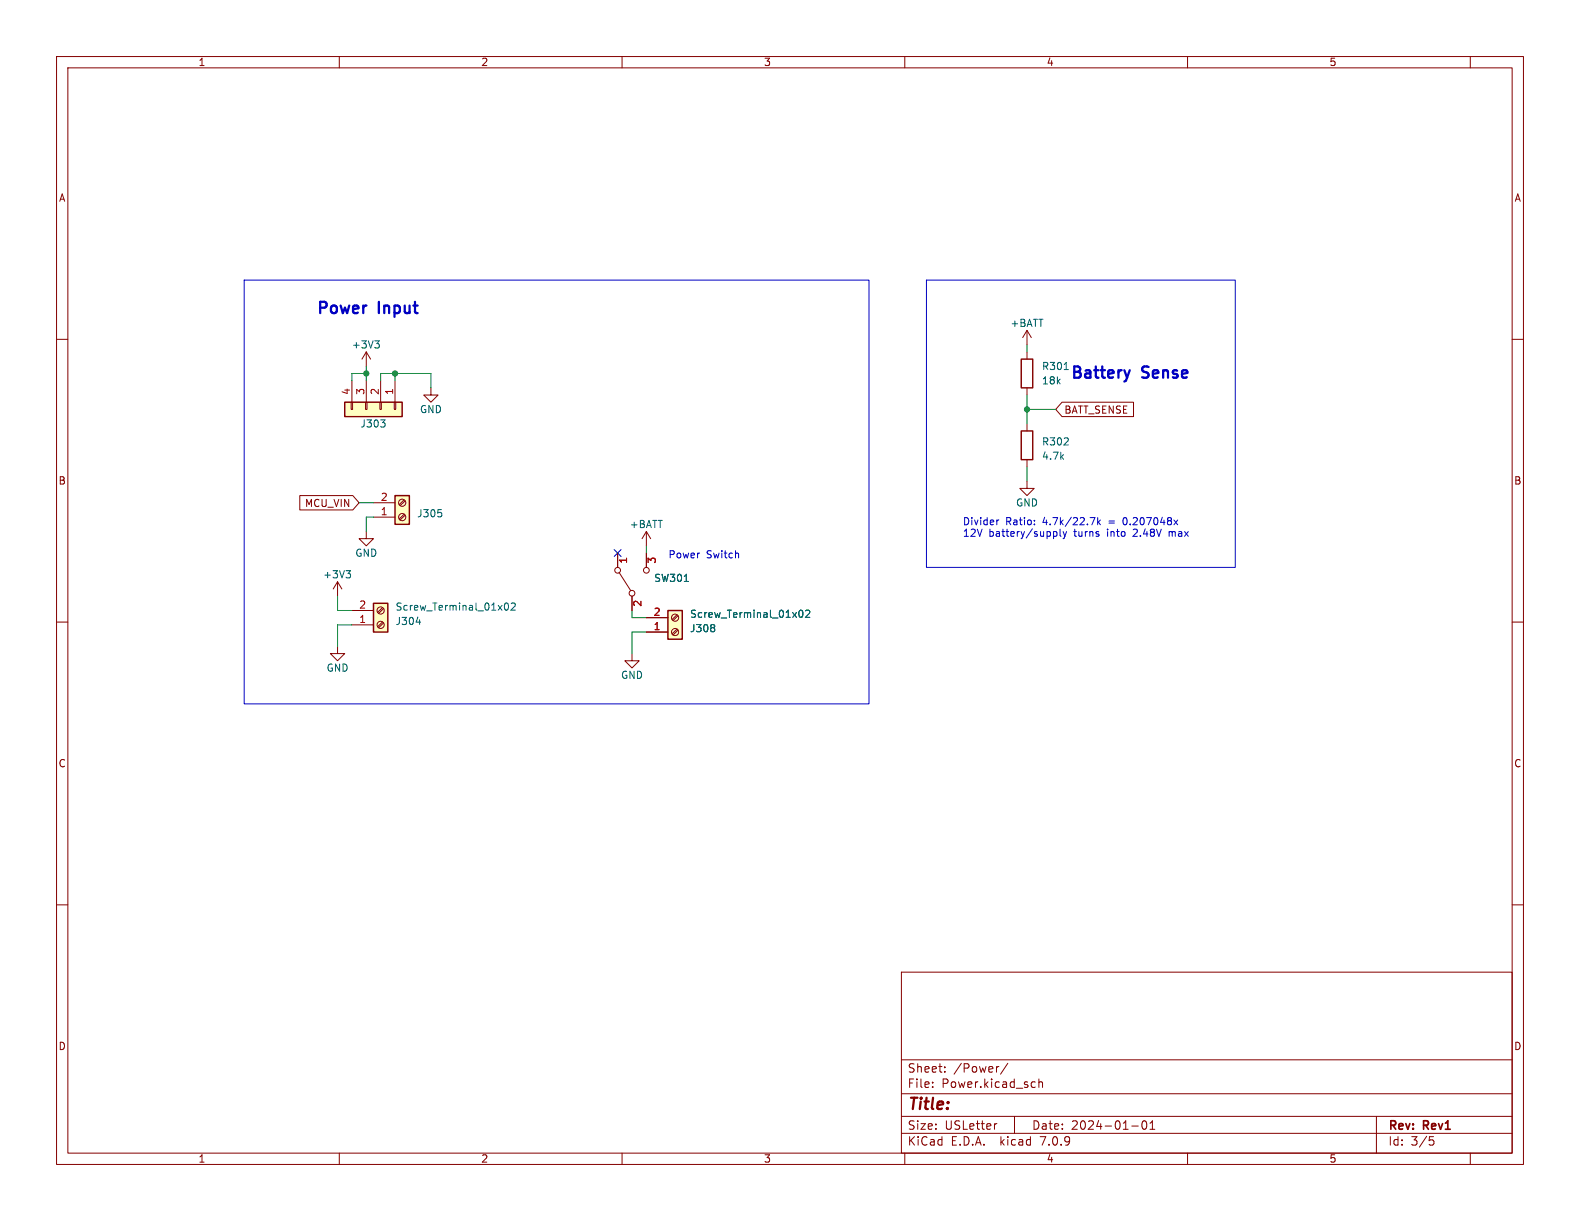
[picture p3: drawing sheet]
<svg xmlns="http://www.w3.org/2000/svg" width="279mm" height="216mm" viewBox="0 0 279 216" stroke-linecap="round" stroke-linejoin="round" font-family="sans-serif">
<g fill="none" stroke="#840000" stroke-width=".18">
<path d="M10 10h259.4v195.9h-259.4zM12 12h255.4v191.9h-255.4zM60 10v2M110 10v2M160 10v2M210 10v2M260 10v2M10 60h2M181.6 58.4v2.6M181.6 58.4l-.8 1.3M181.6 58.4l.8 1.3M267.4 60h2"/>
<path d="M62.1 71.1h.3v1.3h-.3zM62.2 67.3v3.8M64.6 71.1h.3v1.3h-.3zM64.8 62.2v2.6M64.8 67.3v3.8M64.8 62.2l-.8 1.3M64.8 62.2l.7 1.3M67.2 71.1h.2v1.3h-.2zM67.3 67.3v3.8M69.7 71.1h.3v1.3h-.3zM69.8 67.3v3.8M76.2 68.6v1.3h1.3l-1.3 1.2-1.3-1.2h1.3"/>
<path d="M181.6 62.2v1.3M181.6 68.6v1.3M181.6 74.9v1.3M187.8 71.1h12.6v2.6h-12.6l-1.1-1.3zM53 87.6h9.4l1.1 1.3-1.1 1.3h-9.4zM64.8 94v1.3h1.2l-1.2 1.2-1.3-1.2h1.3M66 91.4h3.8M66 88.9h3.8M71.5 88.4l-.9 .8M71.5 90.9l-.9 .9M71.6 88.6l-.8 .8M71.6 91.1l-.8 .8"/>
<path d="M109.2 97.8v2.5M114.3 94l-.8 1.3M114.3 94v2.5M114.3 97.8v2.5M114.3 94l.8 1.3M181.6 85.1v1.3h1.3l-1.3 1.2-1.3-1.2h1.3M181.6 81.3v1.3M10 110h2M59.7 114.3v1.3h1.3l-1.3 1.2-1.3-1.2h1.3M59.7 102.9l-.8 1.2M59.7 102.9v2.5M59.7 102.9l.8 1.2"/>
<path d="M62.2 110.5h3.8M62.2 108h3.8M67.6 107.4l-.8 .9M67.6 110l-.8 .8M67.8 107.6l-.8 .9M67.8 110.2l-.8 .8M109.5 101.2l2 3.2M111.8 115.6v1.2h1.2l-1.2 1.3-1.3-1.3h1.3M111.8 105.4v2.6M114.3 111.8h3.8M114.3 109.2h3.8M119.7 108.7l-.9 .9"/>
<path d="M119.7 111.3l-.9 .8M119.9 108.9l-.9 .8M119.9 111.4l-.9 .9M267.4 110h2M10 160h2M267.4 160h2M159.4 171.9h108v32h-108zM159.4 197.4h108M159.4 193.4h108M159.4 187.4h108M164.9 192.1v.2M164.9 191.4v.1"/>
<path d="M167.1 189.4v.2M167.1 188.7v.1M176.3 198.7l-.3 .1M176.6 188.6l-.2 .1M178.2 188l-1.3 1.9M179.4 197.4v3M182.6 191.3l.5 .1M183.1 192.2l-.5 .1M183.7 191.4l.2-.1 .4 .1 .1 .9M183.7 190.8v1.5M200.1 199.1h1.2M202.1 198.3l.2-.1a.81 .81 0 0 1 .6 .6 .81 .81 0 0 1-.3 .8l-.2 .1a.81 .81 0 0 1-.3-1.4z"/>
<path d="M203.4 199.7h.8M203.4 198.6l.4-.4v1.5M243.4 197.4v6.5M60 203.9v2M110 203.9v2M159.4 200.4h108M160 203.9v2M210 203.9v2M252.8 201h.7M252.9 201.6h.4l.3 .2-.2 .6-.5 .1M260 203.9v2"/>
<circle cx="71.1" cy="88.9" r=".63"/>
<circle cx="71.1" cy="91.4" r=".63"/>
<circle cx="67.3" cy="107.9" r=".63"/>
<circle cx="67.3" cy="110.5" r=".63"/>
<circle cx="109.2" cy="100.8" r=".51"/>
<circle cx="111.8" cy="104.9" r=".51"/>
<circle cx="114.3" cy="100.8" r=".51"/>
<circle cx="119.4" cy="111.8" r=".63"/>
<circle cx="119.4" cy="109.2" r=".63"/>
</g>
<path d="M61 71.1h10.1v2.6h-10.1zM180.6 63.5h2v5.1h-2zM180.6 76.2h2v5.1h-2zM69.8 87.6h2.6v5.1h-2.6zM66 106.7h2.6v5.1h-2.6zM118.1 108h2.5v5h-2.5z" fill="none" stroke="#840000" stroke-width=".25"/>
<g fill="none" stroke="#006464" stroke-width=".18">
<path d="M66.3 60.3h.8l-.5 .5M66.8 60.8l.3 .2v.3l-.3 .2M67.3 74.2h.8l-.4 .5M68 74.8l.1 .2-.1 .4M188.2 65.3h.7M77.5 90.1h.6M78 90.7l.1 .1-.1 .5M61.2 100.9h.8l-.4 .5M61.7 101.4l.3 .2v.3l-.3 .3M73.6 110h.8M89.3 106.7l.2-.1a.68 .68 0 0 1 .4 .7 .68 .68 0 0 1-.4 .6l-.2-.1-.1-.4zM90.4 106.7l.5-.1 .2 .4-.8 .9h.8"/>
<path d="M121 102.8h.7M126.3 110.5l.1 .2-.1 .2M126.3 111l.1 .2-.1 .4M141.4 108l.2-.1a.68 .68 0 0 1 .4 .6 .68 .68 0 0 1-.4 .7l-.2-.2-.1-.3zM142.5 108l.5-.1 .2 .4-.8 .9h.8"/>
</g>
<g fill="#ffffc2" stroke="#ffffc2" stroke-width=".18">
<path d="M61 71.1h10.1v2.6h-10.1z"/>
<path d="M66 106.7h2.6v5.1h-2.6z"/>
<path d="M118.1 108h2.5v5h-2.5z"/>
<path d="M69.8 87.6h2.6v5.1h-2.6z"/>
</g>
<g fill="none" stroke="#0000c2" stroke-width=".18">
<path d="M43.2 49.5h110.5v75h-110.5zM163.8 49.5h54.6v50.8h-54.6zM176.6 91.9l-.3 .3M182.9 92.7v.1M182.9 92v.1M186.4 94h.3l.2 .2v.5l-.5 .1M187.5 93.6v1.1l.1 .1M188 94l.3 .8M188.3 94.8l-.3 .5M188.6 94l-.3 .8M192.8 91.5h.8l-.5 1.3M194.1 91.5v1.3"/>
<path d="M194.2 92.3l.4 .5M194.6 91.9l-.5 .5M206.7 94v.8M206.9 94l-.2 .1M207.6 91.9l.7 .9M208.3 91.9l-.7 .9"/>
</g>
<path d="M199.8 65.5l-.5 1.3" fill="none" stroke="#0000c2" stroke-width=".4"/>
<g fill="none" stroke="#009600" stroke-width=".18">
<path d="M64.8 66h-2.6v1.3M64.8 64.8v2.5M67.3 67.3v-1.3h8.9v2.6M69.8 66v1.3M181.6 61v1.2M181.6 69.9v5M181.6 72.4h5.1M63.5 88.9h2.5M66 91.4h-1.2v2.6M114.3 96.5v1.3M181.6 82.6v2.5M59.7 105.4v2.6h2.5"/>
<path d="M62.2 110.5h-2.5v3.8M111.8 108v1.2h2.5M114.3 111.8h-2.5v3.8"/>
</g>
<path d="M108.6 97.2l1.2 1.2M109.8 97.2l-1.2 1.2" fill="none" stroke="#000084" stroke-width=".18"/>
<g fill="#009600" stroke="#009600" stroke-width=".18">
<circle cx="181.6" cy="72.4" r=".46"/>
<circle cx="69.8" cy="66" r=".46"/>
<circle cx="64.8" cy="66" r=".46"/>
</g>
<g font-size="2.8" fill="#0000c2">
<text x="55.9" y="55.6">Power</text>
<text x="67.1" y="55.6">Input</text>
<text x="189.2" y="67.1">Battery</text>
<text x="202.1" y="67.1">Sense</text>
</g>
<text font-size="2.8" fill="#840000" x="160.4" y="196.8">Title:</text>
<g font-size="2.1" fill="#840000">
<text x="160.4" y="189.9">Sheet:</text>
<text x="168.6" y="189.9">/Power/</text>
<text x="160.4" y="192.6">File:</text>
<text x="166.5" y="192.6">Power.kicad_sch</text>
<text x="160.4" y="202.8">KiCad</text>
<text x="160.4" y="200">Size:</text>
<text x="167.1" y="200">USLetter</text>
<text x="168.1" y="202.8">E.D.A.</text>
<text x="177" y="202.8">kicad</text>
<text x="182.4" y="200">Date:</text>
<text x="184.2" y="202.8">7.0.9</text>
<text x="189.4" y="200">2024-01-01</text>
<text x="245.4" y="200.2">Rev:</text>
<text x="245.4" y="202.8">Id:</text>
<text x="249.5" y="202.8">3/5</text>
<text x="251.8" y="200.2">Rev1</text>
</g>
<g font-size="1.8" fill="#840000">
<text x="35" y="11.9">1</text>
<text x="85" y="11.9">2</text>
<text x="135" y="11.9">3</text>
<text x="185" y="11.9">4</text>
<text x="235" y="11.9">5</text>
<text x="10.3" y="35.9">A</text>
<text x="267.7" y="35.9">A</text>
<text x="188.1" y="73.3">BATT_SENSE</text>
<text x="10.3" y="85.9">B</text>
<text x="53.8" y="89.9">MCU_VIN</text>
<text x="267.7" y="85.9">B</text>
<text x="10.3" y="135.9">C</text>
<text x="267.7" y="135.9">C</text>
<text x="10.3" y="185.9">D</text>
<text x="267.7" y="185.9">D</text>
<text x="35" y="205.8">1</text>
<text x="85" y="205.8">2</text>
<text x="135" y="205.8">3</text>
<text x="185" y="205.8">4</text>
<text x="235" y="205.8">5</text>
</g>
<g font-size="1.8" fill="#006464">
<text x="178.6" y="58">+BATT</text>
<text x="62.1" y="61.8">+3V3</text>
<text x="184.2" y="65.6">R301</text>
<text x="184.2" y="68.2">18k</text>
<text x="63.6" y="75.8">J303</text>
<text x="74.2" y="73.3">GND</text>
<text x="184.2" y="79">R302</text>
<text x="184.2" y="81.5">4.7k</text>
<text x="179.6" y="89.8">GND</text>
<text x="73.7" y="91.7">J305</text>
<text x="111.3" y="93.6">+BATT</text>
<text x="62.7" y="98.7">GND</text>
<text x="57" y="102.5">+3V3</text>
<text x="115.6" y="103.1">SW301</text>
<text x="69.9" y="110.7">J304</text>
<text x="69.9" y="108.2">Screw_Terminal_01x02</text>
<text x="121.9" y="112">J308</text>
<text x="121.9" y="109.4">Screw_Terminal_01x02</text>
<text x="57.7" y="119">GND</text>
<text x="109.7" y="120.2">GND</text>
</g>
<g font-size="1.8" fill="#a90000">
<text x="62" y="69.9" transform="rotate(-90 62 69.9)">4</text>
<text x="64.5" y="69.9" transform="rotate(-90 64.5 69.9)">3</text>
<text x="67.1" y="69.9" transform="rotate(-90 67.1 69.9)">2</text>
<text x="69.6" y="69.9" transform="rotate(-90 69.6 69.9)">1</text>
<text x="67.2" y="88.6">2</text>
<text x="67.2" y="91.2">1</text>
<text x="111.2" y="99.8" transform="rotate(-90 111.2 99.8)">1</text>
<text x="116.3" y="99.8" transform="rotate(-90 116.3 99.8)">3</text>
<text x="63.4" y="107.7">2</text>
<text x="113.7" y="107.4" transform="rotate(-90 113.7 107.4)">2</text>
<text x="63.4" y="110.2">1</text>
<text x="115.5" y="111.5">1</text>
<text x="115.5" y="109">2</text>
</g>
<g font-size="1.8" fill="#0000c2">
<text x="170.2" y="93">Divider</text>
<text x="170.2" y="95">12V</text>
<text x="174.9" y="95">battery/supply</text>
<text x="177.8" y="93">Ratio:</text>
<text x="184.5" y="93">4.7k/22.7k</text>
<text x="190.1" y="95">turns</text>
<text x="196.1" y="95">into</text>
<text x="196.3" y="93">=</text>
<text x="199.1" y="93">0.207048x</text>
<text x="200.9" y="95">2.48V</text>
<text x="207.4" y="95">max</text>
<text x="118.1" y="98.8">Power</text>
<text x="124.9" y="98.8">Switch</text>
</g>
</svg>
